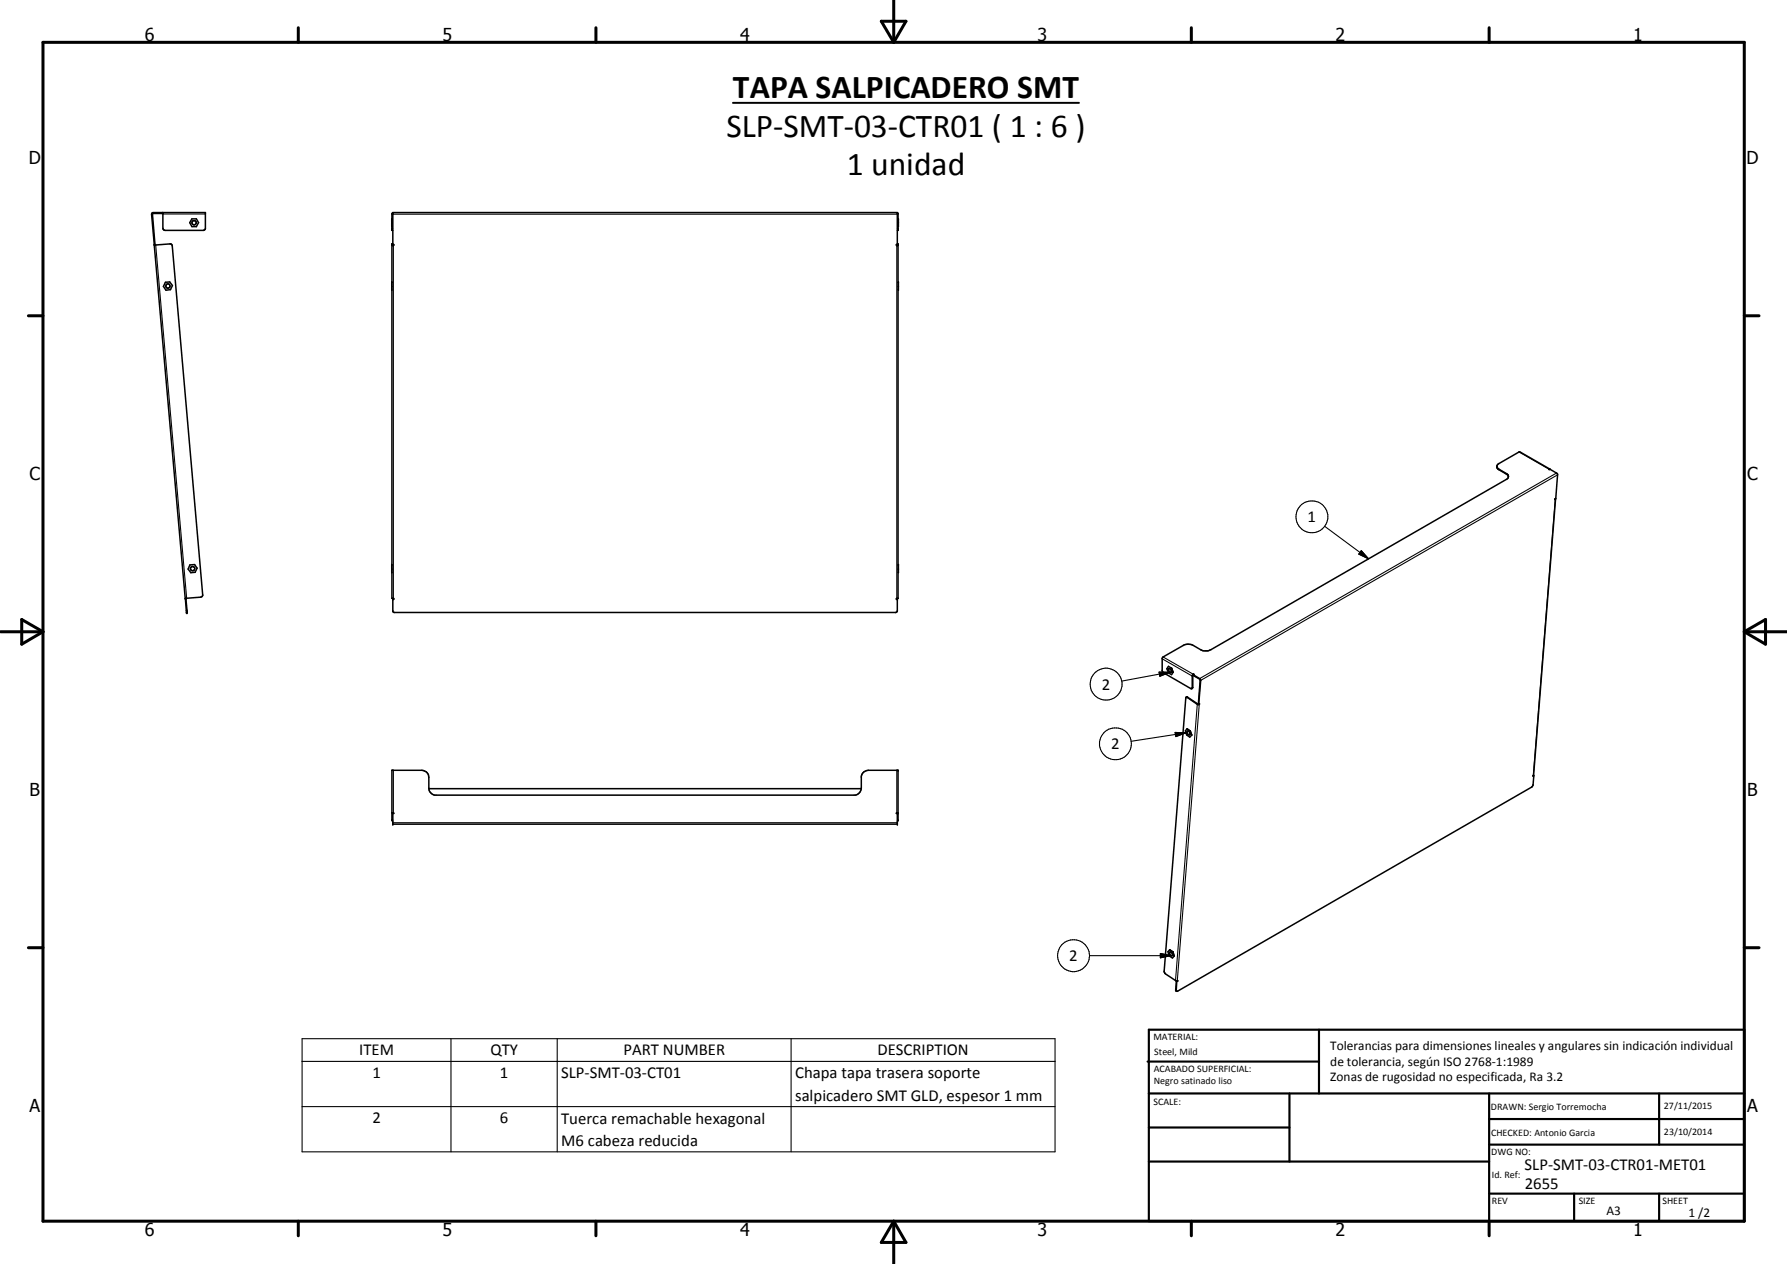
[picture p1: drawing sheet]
<svg xmlns="http://www.w3.org/2000/svg" width="420mm" height="297mm" viewBox="0 0 420 297" stroke-linecap="round" stroke-linejoin="round" font-family="sans-serif">
<g fill="none" stroke="#000" stroke-width=".35">
<path d="M36.3 57.6h.2M36.3 57.4h.1M36.3 57.6l7.2 83M36.3 57.4v.2M36.4 57.4l.1 .2M36.5 57.6l3.6-.3 .3 .1 .1 .4 7.2 82-.2 .4-.3 .1-3.4 .3M38.1 50v.2M38.3 50v3.6l.3 .5h9.2l.5-.3v-3.8h-12.3l-.4 .3 .7 7.1M38.3 50.2h-2.5l.6 7.2M45.1 51.4h1.1l.5 .9-.5 1h-1.1l-.5-1zM92.1 52.3h.1M92.1 51.5v1.7"/>
<path d="M92.4 57.3h-.3v83.3h.5v.2h-.2v2.8l.3 .3h118.1l.2-.3v-2.8h-.2v-.2h.3v-83.3h-.1M92.4 50l-.3 .3v3.8h.3M92.4 57.4h.2v.2h-.5M92.4 57.6v-7.6h118.6l-.1 7.6M211 50l.1 .2v3.9h-.1M211 57.4h-.2v.2h.3M211.1 52.3h.1M211.1 51.5v1.7M38.9 66.3h1l.6 .8-.4 1-1.1 .1-.6-.9zM92.1 67.3h.1M92.1 66.3v.1M92.1 66.3v1.8"/>
<path d="M211.1 66.3h.1v1.9l-.1-.1M211.1 67.3h.1M211.2 66.3l-.1 .1M351.9 109.7l.3 .5 2.2 1.2 .3 .5M354.7 111.9l-.2 .5-.3 .2-69.5 40.1-.8 .3-1.1-.1-2.2-1.2a2.49 2.49 0 0 0-2.4 0l-4.8 2.8-.1 .2v2.9l.3 .5 6.6 3.7M364.4 110.2l-.3 .1h.3M364.4 110.2l-7.1-4-4.8 2.7a.79 .79 0 0 0-.6 .8 .79 .79 0 0 0 .6 .7l1.9 1.1 .3 .4M364.4 110.2v.1M364.4 110.3l1.8 1.2-.4 5.6-.2 .3 .1-.2M365.7 117.2h.1M365.7 117.2l-5.2 65M44.7 132.8l1.1-.1 .5 .8-.4 1-1 .1-.7-.9z"/>
<path d="M92.1 133.7h.1M92.1 132.8v-.1v1.8M211.1 132.8l.1-.1-.1 1.8M211.1 133.7h.1M211.2 132.8h-.1M43.5 140.6h.3M43.5 140.6l.1 .2M43.6 140.8l.2 3.1h.2l-.3-3.1M43.6 140.8h.1M43.7 140.6v.2M274.7 157.2l.1-.1a.53 .53 0 0 1 .5 .3 .53 .53 0 0 1-.1 .6l-.3-.2zM275.5 157l-.8-.4-.3 .5 .3 1 .8 .4 .3-.5"/>
<path d="M275.5 157l.3 1M280.6 158.6l-.2 .1v2.8l-.2 .3M280.6 158.6v.1l1.6 1.1-.4 5.7M280.6 158.6l1.5 .9 .2 .4-.5 5.6M280.6 158.4l-.3 .3v3M280.6 158.4l.1 .1-.1 .1M280.6 158.4v.1M278.8 163.9l-5.1 64.3 .3 .7 2.7 1.6M278.8 163.9h.4l2.3 1.6h.5M278.9 163.9l.3-.1 2.6 1.7M279.1 171.3l-.4 .4 .3 1 .7 .5 .5-.4M279.1 171.3l.8 .5"/>
<path d="M279.1 171.9a.5 .5 0 0 1 .6 .2 .5 .5 0 0 1-.1 .6l-.4-.2zM279.9 171.8l.3 1M280.3 161.8h-.1M281.8 165.5l.2-.1v.1M281.9 165.4l.1 .1M92.1 191.1h.5l-.2 .1M92.4 193l-.3-.3v-11.7h7.1l.5 .1 .5 .3 .5 .7 .1 3.1a1.83 1.83 0 0 0 1.4 1.7h98.9a1.8 1.8 0 0 0 1.4-1.7v-2.8l.4-.8 .7-.5 .6-.1h6.9v11.8l-.1 .2M92.4 191.1v2.6h118.6v-2.6M100.8 185.3h101.7M211.1 191.1h-.3l.2 .1M360.5 182.2v.2l.1-.1M360.5 182.2l.1 .1"/>
<path d="M360.6 182.3l-.1 2.1-.4 .6-83.2 47.9h-.3M275 223.2l-.4 .4 .3 1 .8 .5 .4-.4M275 223.2l.8 .5M275 223.2l.7 .5M275.1 223.7a.53 .53 0 0 1 .5 .3 .53 .53 0 0 1-.1 .6l-.5-.4zM275.7 223.7h.1M275.7 223.7l.4 1M275.8 223.7l.3 1M276.6 230.5l-.2 2.3 .2 .1M276.6 230.5l.1 .1M276.7 230.6l-.1 2.3M276.7 230.5l.2-.1v.1"/>
<path d="M276.7 230.5h-.1M276.8 230.5h.1M276.9 230.5l-.2 .1"/>
<circle cx="45.7" cy="52.3" r=".51"/>
<circle cx="39.5" cy="67.2" r=".51"/>
<circle cx="45.3" cy="133.6" r=".5"/>
</g>
<g fill="none" stroke="#000" stroke-width=".25">
<path d="M35.6 50.3h.2M36 50v.2M36.6 57.6l7.3 83M38.3 50.3h10M92.1 53.6h.3M92.1 57.3h.3M92.1 50.3h119M92.1 57.6h.3M92.5 57.6h.1M92.5 57.6v83M210.9 57.6h.1M210.9 57.6v83"/>
<path d="M211 53.6h.1M211 57.3h.1M211 57.6h.1M352.5 110.3v.1M354.2 111.3v.1M357.2 106.2l7 4.2M365.6 117.3l-5.1 64.9M366 111.2l-83.9 48.4M366.2 111.6l-83.9 48.3-.1-.1M311.5 123.7l10.3 7.6M320.1 129.4l1.7 1.9-2.3-1.1zM44 143.4l-.2 .1"/>
<path d="M272.5 157.9l2.6 .1-2.4 .9zM273.3 154.8l7 4.1 .1-.1M273.5 154.4l7.1 4.2M275.1 158l-11.4 2.1M276.3 172.1l2.5 .1-2.3 .9zM278.8 172.2l-12.8 2M279.3 163.9h-.1M280.4 161.5l-.1 .1M281.6 165.4l-.1 .1-5.1 64.9M281.9 165.5l-5.1 64.9M92.1 192.7h.3M92.4 193.3h118.6"/>
<path d="M92.5 181v10.2M210.9 181v10.2M211 192.7h.1M256.2 224.6h19.1M272.8 224.1l2.5 .5-2.5 .5zM276.4 232.7h.2M71 244.1h177.1v26.6h-177.1zM71 249.4h177.1M106 244.1v26.6M131 244.1v26.6M186 244.1v26.6M71 260.1h177.1"/>
<circle cx="308.5" cy="121.5" r="3.7"/>
<circle cx="260.1" cy="160.8" r="3.8"/>
<circle cx="262.2" cy="174.8" r="3.8"/>
<circle cx="252.4" cy="224.6" r="3.8"/>
</g>
<g fill="#000">
<circle cx="92.1" cy="57.3" r=".18"/>
<circle cx="92.4" cy="57.6" r=".18"/>
<circle cx="211" cy="57.6" r=".18"/>
<circle cx="211.1" cy="57.3" r=".18"/>
<circle cx="43.8" cy="143.9" r=".18"/>
<circle cx="44" cy="143.9" r=".18"/>
<circle cx="92.4" cy="140.8" r=".18"/>
<circle cx="211" cy="140.8" r=".18"/>
<circle cx="279.9" cy="171.8" r=".18"/>
<circle cx="92.4" cy="193.7" r=".18"/>
<circle cx="211" cy="193.7" r=".18"/>
<circle cx="211.1" cy="181" r=".18"/>
<circle cx="211.1" cy="191.1" r=".18"/>
</g>
<path d="M172.3 24.2h81.4" fill="none" stroke="#000" stroke-width=".46"/>
<g fill="none" stroke="#000" stroke-width=".71">
<path d="M10.1 9.9h400v277.1h-400zM70.1 6.5v3.4M140.1 6.5v3.4M207.2 5h5.8l-2.9 4.9zM210.1 0v9.9M280.1 6.5v3.4M350.1 6.5v3.4M6.7 74.2h3.4M410.1 74.2h3.5M.1 148.5h10M5.1 145.6l5 2.9-5 2.9zM410.1 148.5h10"/>
<path d="M410.1 148.5l5-2.9v5.8zM6.7 222.7h3.4M410.1 222.7h3.5M70.1 287v3.4M140.1 287v3.4M210.1 287v10M210.1 287l2.9 5h-5.8zM280.1 287v3.4M350.1 287v3.4"/>
</g>
<g fill="none" stroke="#000" stroke-width=".51">
<path d="M269.8 249.5h40.3M270.1 242h140v45h-140zM270.1 257h140M303.2 257v16M310.1 242v15M350.1 257v30M390.1 257v12M270.1 265h33.1M270.1 273h80M350.1 269h60M350.1 263h60M350.1 280.5h60"/>
<path d="M370.1 280.5v6.5M390.1 280.5v6.5"/>
</g>
<path d="M320.1 129.4l1.7 1.9-2.3-1.1zM272.5 157.9l2.6 .1-2.4 .9zM276.3 172.1l2.5 .1-2.3 .9zM272.8 224.1l2.5 .5-2.5 .5z" fill="#000"/>
<g font-size="7.9">
<text x="172.3" y="23.1">TAPA SALPICADERO SMT</text>
<text x="170.8" y="32.1">SLP-SMT-03-CTR01 ( 1 : 6 )</text>
<text x="199.1" y="41.1">1 unidad</text>
</g>
<g font-size="4.2">
<text x="34" y="9.6">6</text>
<text x="104" y="9.6">5</text>
<text x="174" y="9.6">4</text>
<text x="244" y="9.6">3</text>
<text x="314" y="9.6">2</text>
<text x="384" y="9.6">1</text>
<text x="6.8" y="38.7">D</text>
<text x="410.6" y="38.7">D</text>
<text x="7" y="112.9">C</text>
<text x="410.8" y="112.9">C</text>
<text x="7" y="187.1">B</text>
<text x="410.8" y="187.1">B</text>
<text x="7" y="261.4">A</text>
<text x="410.8" y="261.4">A</text>
<text x="34" y="290.4">6</text>
<text x="104" y="290.4">5</text>
<text x="174" y="290.4">4</text>
<text x="244" y="290.4">3</text>
<text x="314" y="290.4">2</text>
<text x="384" y="290.4">1</text>
</g>
<g font-size="3.9">
<text x="307.5" y="122.7">1</text>
<text x="259.1" y="162.1">2</text>
<text x="261.3" y="176.1">2</text>
<text x="251.4" y="225.8">2</text>
<text x="84.4" y="248">ITEM</text>
<text x="115.3" y="248">QTY</text>
<text x="146.6" y="248">PART NUMBER</text>
<text x="206.3" y="248">DESCRIPTION</text>
<text x="87.6" y="253.4">1</text>
<text x="117.5" y="253.4">1</text>
<text x="131.9" y="253.4">SLP-SMT-03-CT01</text>
<text x="186.9" y="253.4">Chapa tapa trasera soporte</text>
<text x="87.6" y="264">2</text>
<text x="117.5" y="264">6</text>
<text x="186.9" y="258.7">salpicadero SMT GLD, espesor 1 mm</text>
<text x="131.9" y="264.1">Tuerca remachable hexagonal</text>
<text x="131.9" y="269.4">M6 cabeza reducida</text>
<text x="358.5" y="275">SLP-SMT-03-CTR01-MET01</text>
<text x="358.5" y="279.4">2655</text>
</g>
<g font-size="3.1">
<text x="312.7" y="246.8">Tolerancias para dimensiones lineales y angulares sin indicación individual</text>
<text x="312.7" y="250.4">de tolerancia, según ISO 2768-1:1989</text>
<text x="312.7" y="254">Zonas de rugosidad no especificada, Ra 3.2</text>
<text x="377.7" y="285.6">A3</text>
<text x="397" y="285.9">1 /2</text>
</g>
<g font-size="2.4">
<text x="271.2" y="244.4">MATERIAL:</text>
<text x="271.3" y="252">ACABADO SUPERFICIAL:</text>
<text x="271.4" y="247.9">Steel, Mild</text>
<text x="271.3" y="254.6">Negro satinado liso</text>
<text x="271.2" y="259.7">SCALE:</text>
<text x="350.6" y="260.8">DRAWN: Sergio Torremocha</text>
<text x="391.2" y="260.6">27/11/2015</text>
<text x="350.6" y="267">CHECKED: Antonio Garcia</text>
<text x="391.2" y="266.7">23/10/2014</text>
<text x="350.6" y="271.4">DWG NO:</text>
<text x="350.8" y="276.9">Id. Ref:</text>
<text x="350.8" y="282.8">REV</text>
<text x="371.2" y="282.9">SIZE</text>
<text x="390.9" y="282.9">SHEET</text>
</g>
</svg>
